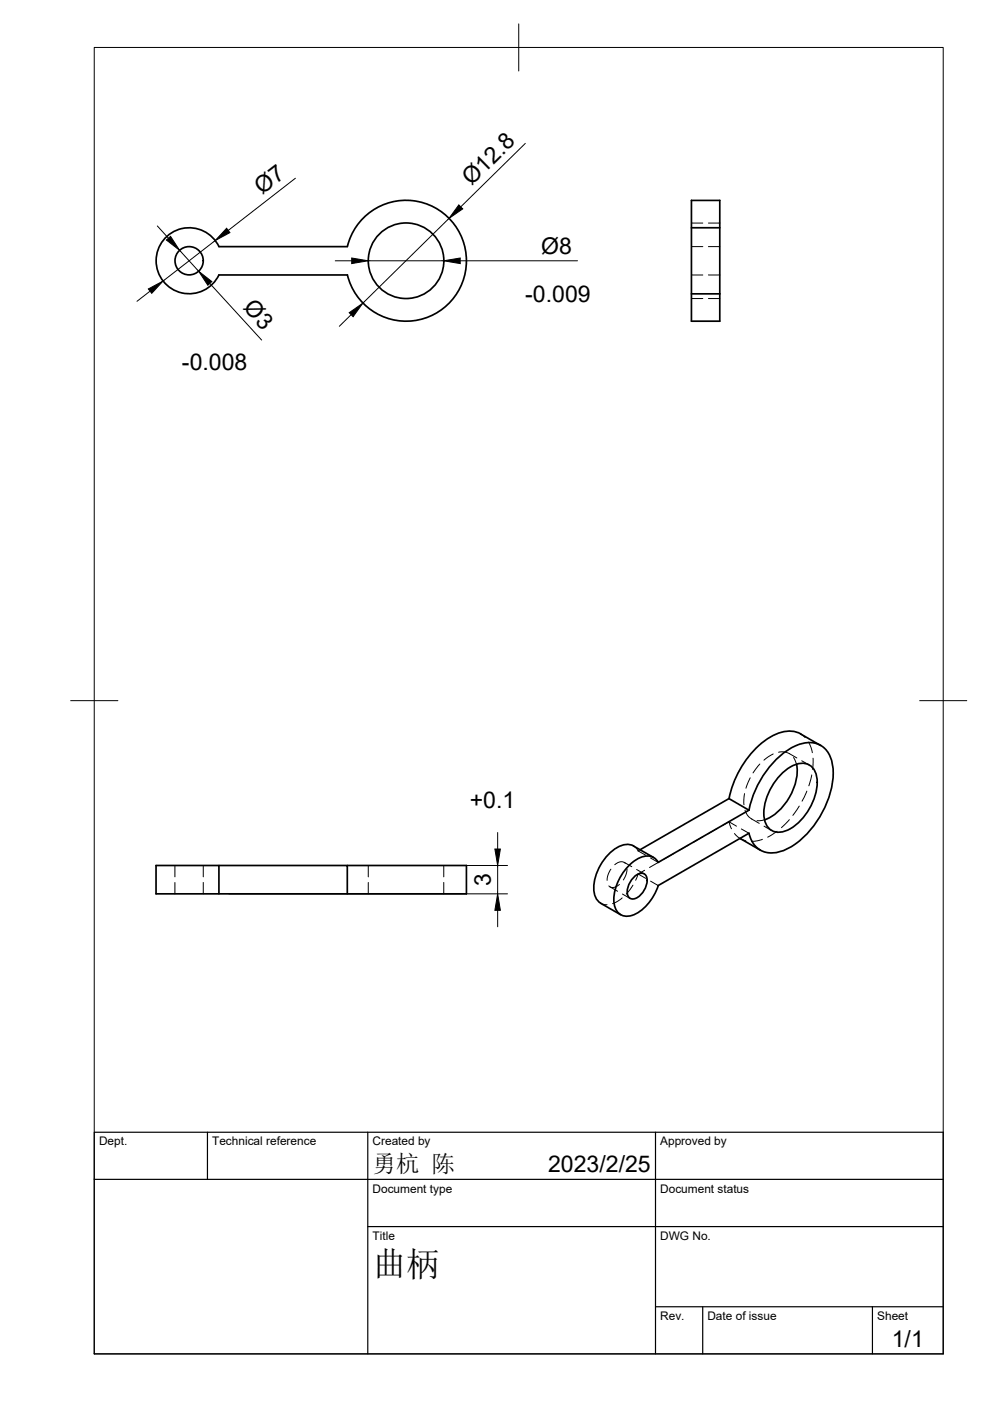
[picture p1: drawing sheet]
<svg xmlns="http://www.w3.org/2000/svg" width="210mm" height="297mm" viewBox="0 0 210 297" stroke-linecap="round" stroke-linejoin="round" font-family="sans-serif">
<!-- layer: Visible -->
<g fill="none" stroke="#000" stroke-width=".36">
<path d="M73.6 52.3h-27.2a7 7 0 0 0-10.7-2.5 7 7 0 0 0 0 11 7 7 0 0 0 10.7-2.5h27.2M73.7 52.3a12.8 12.8 0 0 1 19.6-7.6 12.8 12.8 0 0 1 .1 21.1 12.8 12.8 0 0 1-19.7-7.5M146.6 42.5h6v25.6h-6zM146.6 48.3h6M146.6 62.3h6M169.7 155.6l4.3 2.5M169.8 155.6a6.7 6.7 0 0 0-7 1 20.5 20.5 0 0 0-8.2 12.7M156.9 177.8h.1M157 177.8l4.2 2.4M158.8 171.8a20.3 20.3 0 0 1 8.8-13.1 6.3 6.3 0 0 1 6.8-.4 6.7 6.7 0 0 1 2.3 5.6 20 20 0 0 1-9.2 15.7 6.3 6.3 0 0 1-6.7 .4 5.5 5.5 0 0 1-2-3.3l-19.2 11.1a9.9 9.9 0 0 1-5.6 6.3 2.76 2.76 0 0 1-3.8-2.5 10.3 10.3 0 0 1 6-10 2.64 2.64 0 0 1 3.4 1.2l19.2-11-4.2-2.5-18.9 10.9M166 163.8a5.7 5.7 0 0 1 5-1.9 3.6 3.6 0 0 1 2.3 4 12.2 12.2 0 0 1-6.6 10.2 3.2 3.2 0 0 1-4.7-2.7 12.1 12.1 0 0 1 4-9.6zM168.9 162a11.9 11.9 0 0 1-4.9 10.8l-1.9 1"/>
<path d="M46.4 183.5h27.2v6M73.6 183.5h25.3v6h-65.8v-6h13.3v6M127.3 191.5l4.3 2.4M134.2 186.2a2.29 2.29 0 0 1 2.4-.9 2.54 2.54 0 0 1 .1 3.1 3.4 3.4 0 0 1-2.7 2.2 1.47 1.47 0 0 1-1-2.1 5 5 0 0 1 1.2-2.3zM138.6 181.8l-4.3-2.4a4 4 0 0 0-4.2 .8 10.6 10.6 0 0 0-4.2 8.9 3.1 3.1 0 0 0 1.5 2.4"/>
<circle cx="40.1" cy="55.3" r="3"/>
<circle cx="86.1" cy="55.3" r="8"/>
</g>
<!-- layer: Hidden -->
<g fill="none" stroke="#000" stroke-width=".21">
<path d="M146.6 52.3h2.4M146.6 58.3h2.4M146.6 47.3h2.4M150.2 52.3h2.4M150.2 58.3h2.4M150.2 47.3h2.4M146.6 63.3h2.4M150.2 63.3h2.4M163.9 159.9l-1.9 1.3M165.1 159.5l1.1-.1 1.2 .4M167.3 159.8l1.7 .9M169.7 155.6l1 .8"/>
<path d="M171.4 157.3l.8 2.3M134.3 179.4l.6 .4 .4 .6M146 179.2l-2.1 1.2M149.1 177.4l-2.1 1.2M152.1 175.6l-2 1.2M154.6 174.2l.5 1.5M154.6 174.2l-1.4 .8M154.6 174.2l1.5 1M155.7 176.7l1.2 1.1M157 177.8l1.1 .5M157.2 175.8l1.6 .9M157.9 168.3l-.2 2.3"/>
<path d="M158 171.8v.1a2.85 2.85 0 0 0 1.4 1.7l1.6 1M159.1 164.9l-.9 2.2M161.1 162l-1.4 1.9M161.6 178l-.9 .3-1.4 .1M162 175.2l1.6 .9M162.1 173.8l-1.6 .2M164.8 176.2l-2 1.3M167.4 173.8l-1.7 1.7M168.3 160.6l.6 1.4M169.5 170.9l-1.4 2M170 161.3l1.6 .9M171.1 167.7l-1 2.2"/>
<path d="M172.1 164.3l-.6 2.3M172.4 160.7l-.1 2.4M37.1 183.5v2.4M37.1 187.1v2.4M43.1 183.5v2.4M43.1 187.1v2.4M78.1 183.5v2.4M78.1 187.1v2.4M94.1 183.5v2.4M94.1 187.1v2.4M127.3 191.5l1.4 .3M129.3 188l1.6 1"/>
<path d="M129.5 184.3l-.5 1-.3 1.4M131.3 187.5a1.53 1.53 0 0 1-2.2 .3M131.9 190.4l-1.3 .9-.7 .3M132 189.6l1.6 .9M132.3 182.8l1.6 1M132.6 183.1a1.54 1.54 0 0 0-2.3 .2M132.9 184.2l-.2 1.3-.5 1.1M134.2 187.7l-1.4 1.9M135 184.3l1.6 1M135.3 185.3l-.5 1.3M135.3 185.3l1.6 .9M135.3 180.4l1.6 .9"/>
<path d="M135.7 180.2l-.4 .2M136.7 184.5l-1.4 .8M137.9 186.8l1.7 1M137.9 181.9l1.7 .9M139.8 182.7l-2.1 1.2M142.9 181l-2.1 1.1"/>
</g>
<!-- layer: BORDER -->
<path d="M20 10.1h180v276.9h-180zM110 5.1v10M15 148.6h10M195 148.6h10" fill="none" stroke="#000" stroke-width=".21"/>
<!-- layer: TITLEBLOCK -->
<path d="M20 240.1h180v46.9h-180zM20 250h180M44 240.1v9.9M78 240.1v46.9M139 240.1v46.9M78 260.1h122M139 277.1h61M149 277.1v9.9M185 277.1v9.9" fill="none" stroke="#000" stroke-width=".25"/>
<!-- layer: FD_Dimensions -->
<g fill="none" stroke="#000" stroke-width=".21">
<path d="M62.6 37.8l-14.2 11.1M111.4 30.4l-13.7 13.5M33.4 47.9l2.3 2.6M38.1 53.1l4 4.4M45.6 51l-11 8.6M71.1 55.3h3.5M78.1 55.3h16M95.2 46.3l-18.3 18M97.6 55.3h24.8M31.8 61.7l-2.8 2.2M44.5 60.1l11 12M74.4 66.7l-2.5 2.5"/>
<path d="M105.5 176.5v3.5M48.5 183.5h59.1M48.5 189.5h59.1M105.5 183.5v6M105.5 193v3.5"/>
</g>
<path d="M35.3 50.9l.9-.8 1.9 3zM42.1 57.5l2.8 2.2-.8 .8zM48 48.4l.7 .9-3.1 1.7zM74.6 54.7l3.5 .6-3.5 .6zM97.3 43.4l.8 .9-2.9 2zM94.1 55.3l3.5-.6v1.2zM31.5 61.3l3.1-1.7-2.4 2.6zM74 66.3l2.9-2-2 2.8zM104.9 180h1.2l-.6 3.5zM105.5 189.5l.6 3.5h-1.2z" fill="#000" stroke="#000" stroke-width=".21"/>
<text font-size="7.2" x="79" y="270.6">曲柄</text>
<text font-size="5" x="79" y="248.5">勇杭 陈</text>
<g font-size="4.9">
<text x="55.6" y="41.3" transform="rotate(-38 55.6 41.3)">Ø7</text>
<text x="100" y="39.5" transform="rotate(-44 100 39.5)">Ø12.8</text>
<text x="114.7" y="53.7">Ø8</text>
<text x="51.4" y="65.4" transform="rotate(48 51.4 65.4)">Ø3</text>
<text x="111.4" y="64">-0.009</text>
<text x="38.6" y="78.3">-0.008</text>
<text x="99.6" y="171.3">+0.1</text>
<text x="104.1" y="187.9" transform="rotate(-90 104.1 187.9)">3</text>
<text x="116.2" y="248.5">2023/2/25</text>
<text x="189.1" y="285.7">1/1</text>
</g>
<g font-size="2.5">
<text x="21" y="242.9">Dept.</text>
<text x="45" y="242.9">Technical reference</text>
<text x="79" y="242.9">Created by</text>
<text x="140" y="242.9">Approved by</text>
<text x="79" y="252.8">Document type</text>
<text x="140" y="252.8">Document status</text>
<text x="79" y="262.9">Title</text>
<text x="140" y="262.9">DWG No.</text>
<text x="140" y="279.9">Rev.</text>
<text x="150" y="279.9">Date of issue</text>
<text x="186" y="279.9">Sheet</text>
</g>
</svg>
